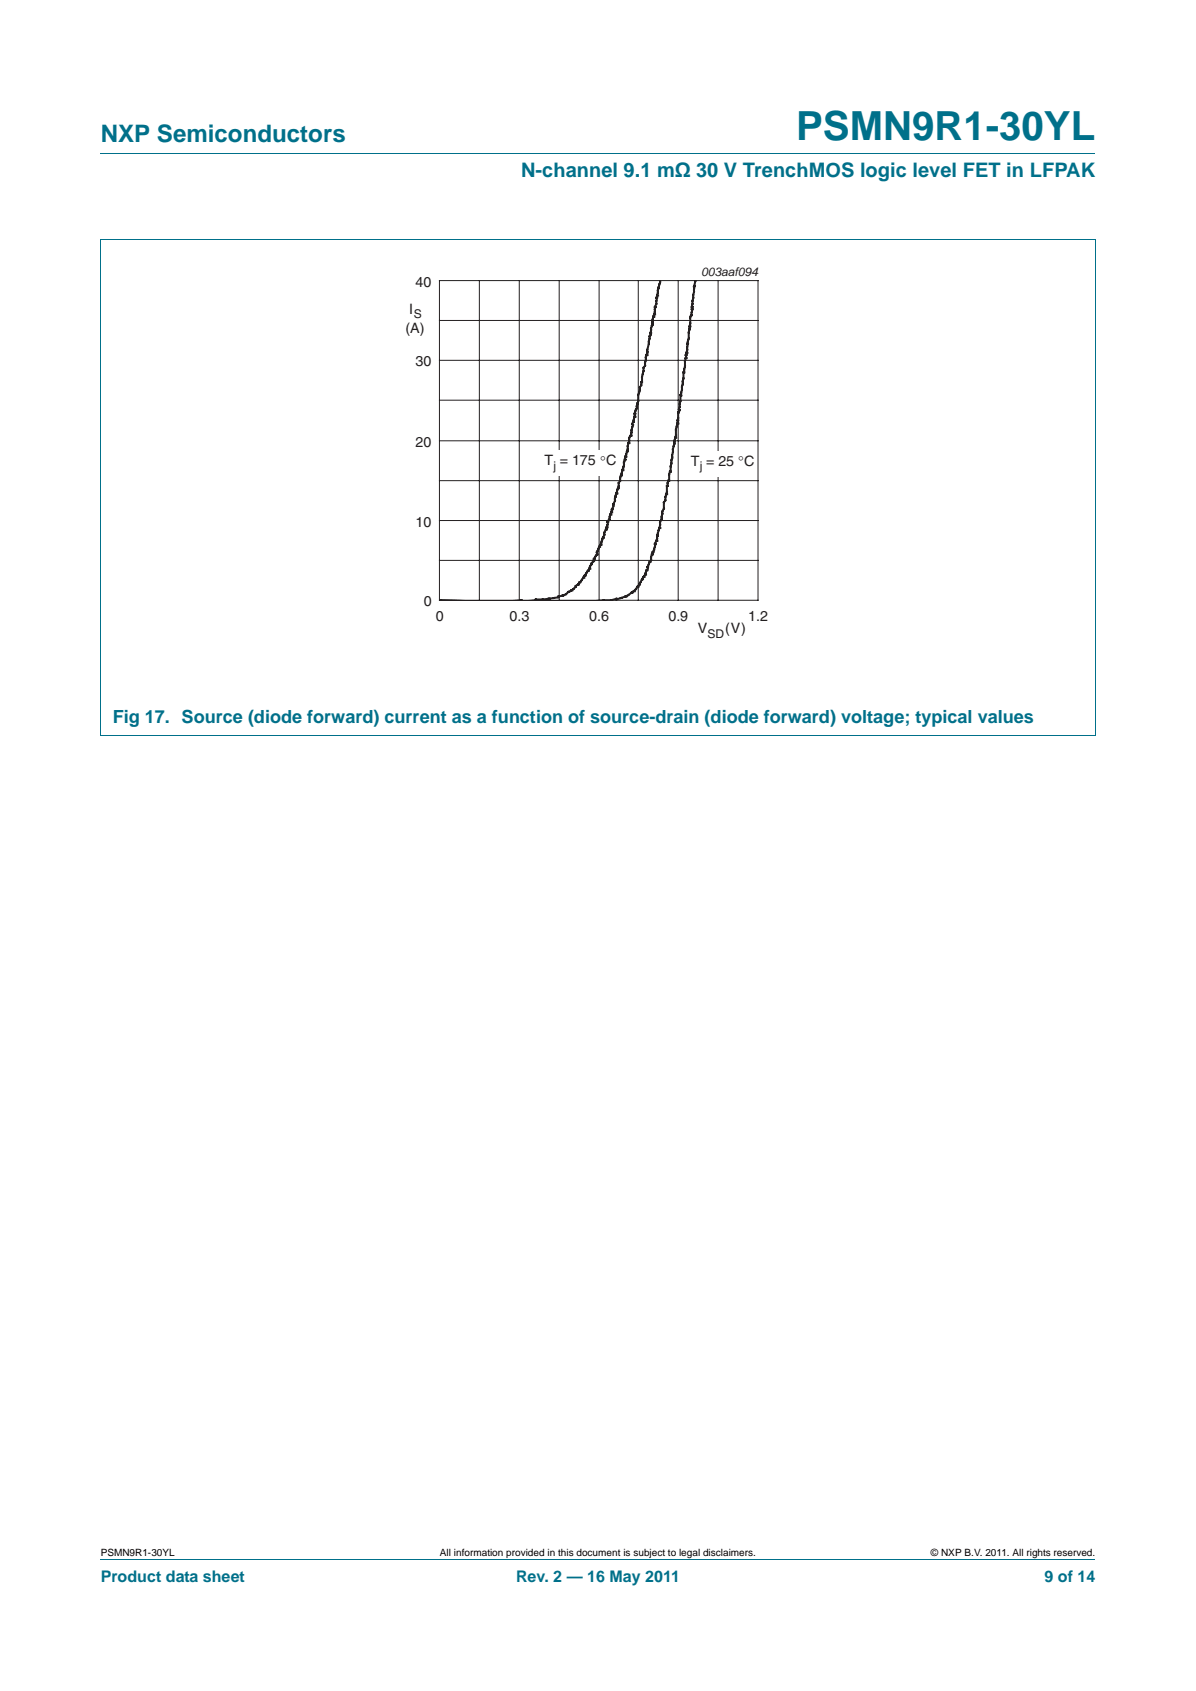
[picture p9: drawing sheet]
<svg xmlns="http://www.w3.org/2000/svg" width="210mm" height="297mm" viewBox="0 0 210 297" stroke-linecap="round" stroke-linejoin="round" font-family="sans-serif">
<path d="M17.7 27h174.6M17.6 42.1h174.7M17.7 42.2v86.9M192.3 42.2v86.9M17.6 129.1h174.7M17.7 273.9h174.6" fill="none" stroke="#00708a" stroke-width=".18"/>
<g fill="none" stroke="#231f20" stroke-width=".18">
<path d="M77.2 56.3h55.9M77.2 49.3h55.9v56.1h-55.9zM84.2 49.3v56.1M91.2 49.3v56.1M98.2 49.3v56.1M105.2 49.3v56.1M112.1 49.3v56.1M119.1 49.3v56.1M126.1 49.3v56.1M77.2 70.3h55.9M77.2 77.4h55.9M77.2 63.3h55.9"/>
<path d="M77.2 98.4h55.9M77.2 84.4h55.9M77.2 91.4h55.9"/>
</g>
<g fill="none" stroke="#231f20" stroke-width=".35">
<path d="M114.6 56.6l-.2 .6 .2-.1-.3 .5-.1 .9h.1l-.3 .6-.5 3.3M114.7 55.6h.1M114.7 55.6l-.1 1.1M114.8 55.2h.1M114.8 55.2l-.1 .4M115.4 51.9h.1M115.4 51.9l-.2 .4h.2l-.2 1.1-.2 .5h.1l-.3 1.3M115.9 49.2l-.5 2.7M121.3 55.4h.1M121.3 55.4l-.2 1.9h.1l-.3 1.1a3.6 3.6 0 0 1-.2 2h.1l-.3 1.6M122.1 49.2l-.3 1.1 .2-.1-.6 3.7h.2l-.2 .4h.2l-.3 1.1M110.1 79.3h.1"/>
<path d="M110.1 79.3l-.3 .9M110.3 77.8h.1M110.3 77.8l-.2 1.5M110.7 76.5h.1M110.7 76.5l-.2 .4-.2 .9M111.1 74.1h.1M111.4 73.2h.1M113.5 62.4h.1M113.5 62.4l-.2 1.8-.3 .4-.3 1.6v.9h-.1v.6l-.3 .4v.5a2.95 2.95 0 0 0-.2 1.8l-.3 1.3-.4 1h.1l-.5 1.8 .1 .2-.4 1.8M118.5 76.9h.1M118.5 76.9l-.4 2-.1 1.6M118.9 74.4h.1"/>
<path d="M120.4 62.9h.1M120.5 62h.1M120.5 62l-.2 1.4-.2 2h-.1v1.1l-.4 3-.1-.1v1l-.3 1.5 .1 .1-.1 .4h-.1v1.1l-.2 .4h.2l-.4 1.5v1.1l-.2 .4M103.5 99.9h.1M103.5 99.9l-.8 1.2M104.1 98.6h.1M104.1 98.6l-.6 1.3M104.8 97.4h.1M104.8 97.4l-.7 1.2M105.2 96.1h.1M105.2 96.1l-.4 .9 .1-.1-.1 .5M105.4 95.7h.1"/>
<path d="M105.4 95.7l-.2 .4M105.8 94.5h.1M105.8 94.5l-.4 1.2M106.4 93h.1M106.4 93l-.6 1.5M106.5 92.6h.1M107.2 90.4h.1M107.3 90h.1M107.3 90l-.3 .8v.5h-.1l-.3 .4h.2l-.4 1.3M107.4 89.5h.1M107.4 89.5l-.1 .5M108.1 87.1v.1"/>
<path d="M108.2 86.7h.1M108.5 85.8h.1M109 83.5h.1M109.3 82.6h.1M109.5 81.1v.6l-.6 2.2v.5l-.3 .4v.6l-.6 2.2v.4l-.6 1.5M109.8 80.2h.1M109.8 80.2l-.1 .5h.1l-.3 .6M115.2 95h.1M115.2 95l-.2 .5h.1l-.3 1.1-.2 .4h.1l-.1 .4h-.2l-.1 .9-.7 1.3h.2l-.2 .6h-.1l-.2 .7M115.8 92.8h.1M115.8 92.8l-.6 2.2M117 86.8h.1"/>
<path d="M117 86.8l-.2 1.1-.2 .4v1l-.3 .6-.1 1.3-.3 .5-.1 1.1M118 80.3l-.3 1.6v.9h-.1l-.1 .6v1h-.2l-.1 1h-.1v1l-.1 .4M77.2 105.4h.1M77.2 105.4l1.6 .1M77.2 105.4l1.7 .1M91 105.5h.6M96.3 105.2h.1M96.3 105.2l-2.2 .1v.1l-.5 .1M98.7 104.6h.1M98.7 104.6l-.7 .2v.1l-1.7 .3M99.8 104h.1M99.8 104l-.4 .4-.7 .2"/>
<path d="M100.3 103.7h.1M100.3 103.7l-.5 .3M101.5 102.7h.1M101.5 102.7l-1.2 1M102.4 101.5h.1M102.7 101.1h.1M102.7 101.1l-1.2 1.6M103.2 100.3h.1M109 105h.1M109.8 104.8h.1M109.8 104.8l-1.6 .5v-.1l-.9 .2-1.9 .1M110.9 104.1h.1"/>
<path d="M110.9 104.1l-1.1 .7M111.3 103.9h.1M111.3 103.9l-.4 .2M111.9 103.1h.1M111.9 103.1l-.6 .8M112.7 101.7h.1M112.7 101.7l-.5 1h.1l-.4 .4M113 101.3h.1M113.3 100.9h.1M113.3 100.9l-.6 .8"/>
</g>
<g fill="#fff">
<path d="M119.5 79.2h11.6v4.5h-11.6z"/>
<path d="M95.2 79.1h13.1v4.5h-13.1z"/>
</g>
<path d="M64.1 46.4h81.8v66.3h-81.8z" fill="none" stroke="#fff" stroke-width=".18"/>
<text font-size="7" fill="#00708a" x="139.8" y="24.6">PSMN9R1-30YL</text>
<text font-size="4.2" fill="#00708a" x="17.7" y="24.9">NXP Semiconductors</text>
<text font-size="3.5" fill="#00708a" x="91.5" y="31.1">N-channel 9.1 mΩ 30 V TrenchMOS logic level FET in LFPAK</text>
<text font-size="3.2" fill="#00708a" x="19.8" y="127">Fig 17. Source (diode forward) current as a function of source-drain (diode forward) voltage; typical values</text>
<g font-size="2.8" fill="#00708a">
<text x="17.7" y="277.9">Product data sheet</text>
<text x="90.6" y="277.9">Rev. 2 — 16 May 2011</text>
<text x="183.4" y="277.9">9 of 14</text>
</g>
<g font-size="2.5" fill="#231f20">
<text x="73" y="50.4">40</text>
<text x="71.2" y="58.6">(A)</text>
<text x="71.9" y="55.1">I</text>
<text x="73" y="64.4">30</text>
<text x="73" y="78.5">20</text>
<text x="95.6" y="81.7">T</text>
<text x="98.3" y="81.7">= 175</text>
<text x="105.4" y="81.8">°C</text>
<text x="121.3" y="81.8">T = 25 °C</text>
<text x="73" y="92.5">10</text>
<text x="74.4" y="106.5">0</text>
<text x="76.5" y="109">0</text>
<text x="89.4" y="109">0.3</text>
<text x="103.5" y="109">0.6</text>
<text x="117.3" y="109">0.9</text>
<text x="122.5" y="111.3">V</text>
<text x="127.3" y="111.3">(V)</text>
<text x="131.4" y="109">1.2</text>
</g>
<g font-size="2.1" fill="#231f20">
<text x="123.1" y="48.5">003aaf094</text>
<text x="72.7" y="55.9">S</text>
<text x="97.2" y="82.5">j</text>
<text x="122.9" y="82.6">j</text>
<text x="124.2" y="112.1">SD</text>
</g>
<g font-size="1.8">
<text x="17.7" y="273.3">PSMN9R1-30YL</text>
<text x="77.2" y="273.3">All information provided in this document is subject to legal disclaimers.</text>
<text x="163.5" y="273.3">© NXP B.V. 2011. All rights reserved.</text>
</g>
</svg>
